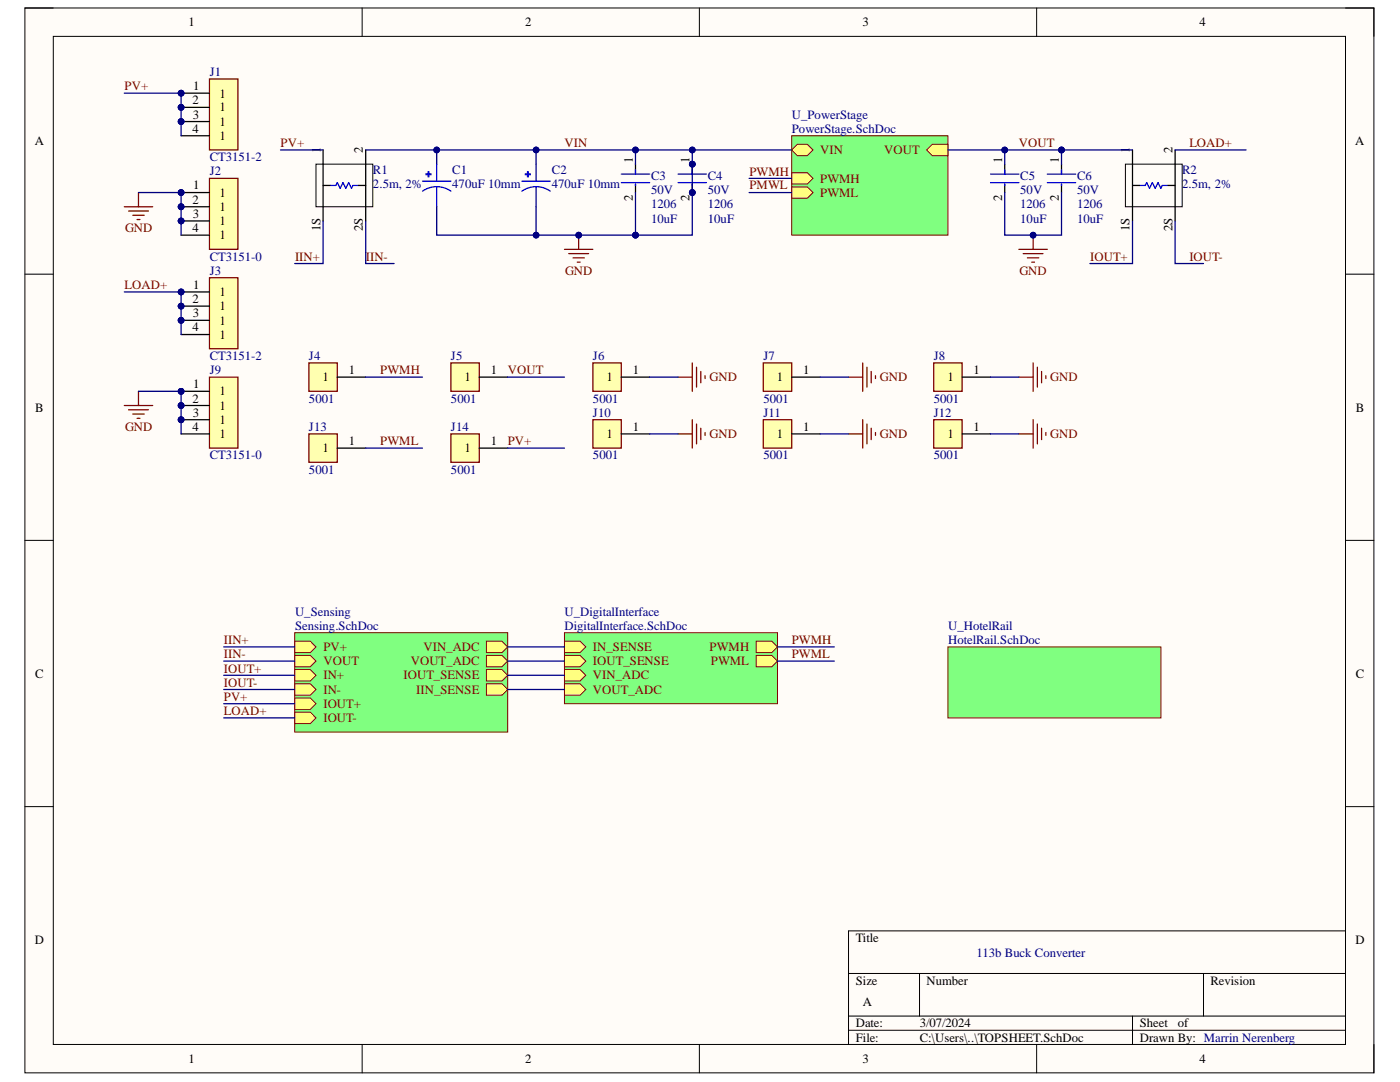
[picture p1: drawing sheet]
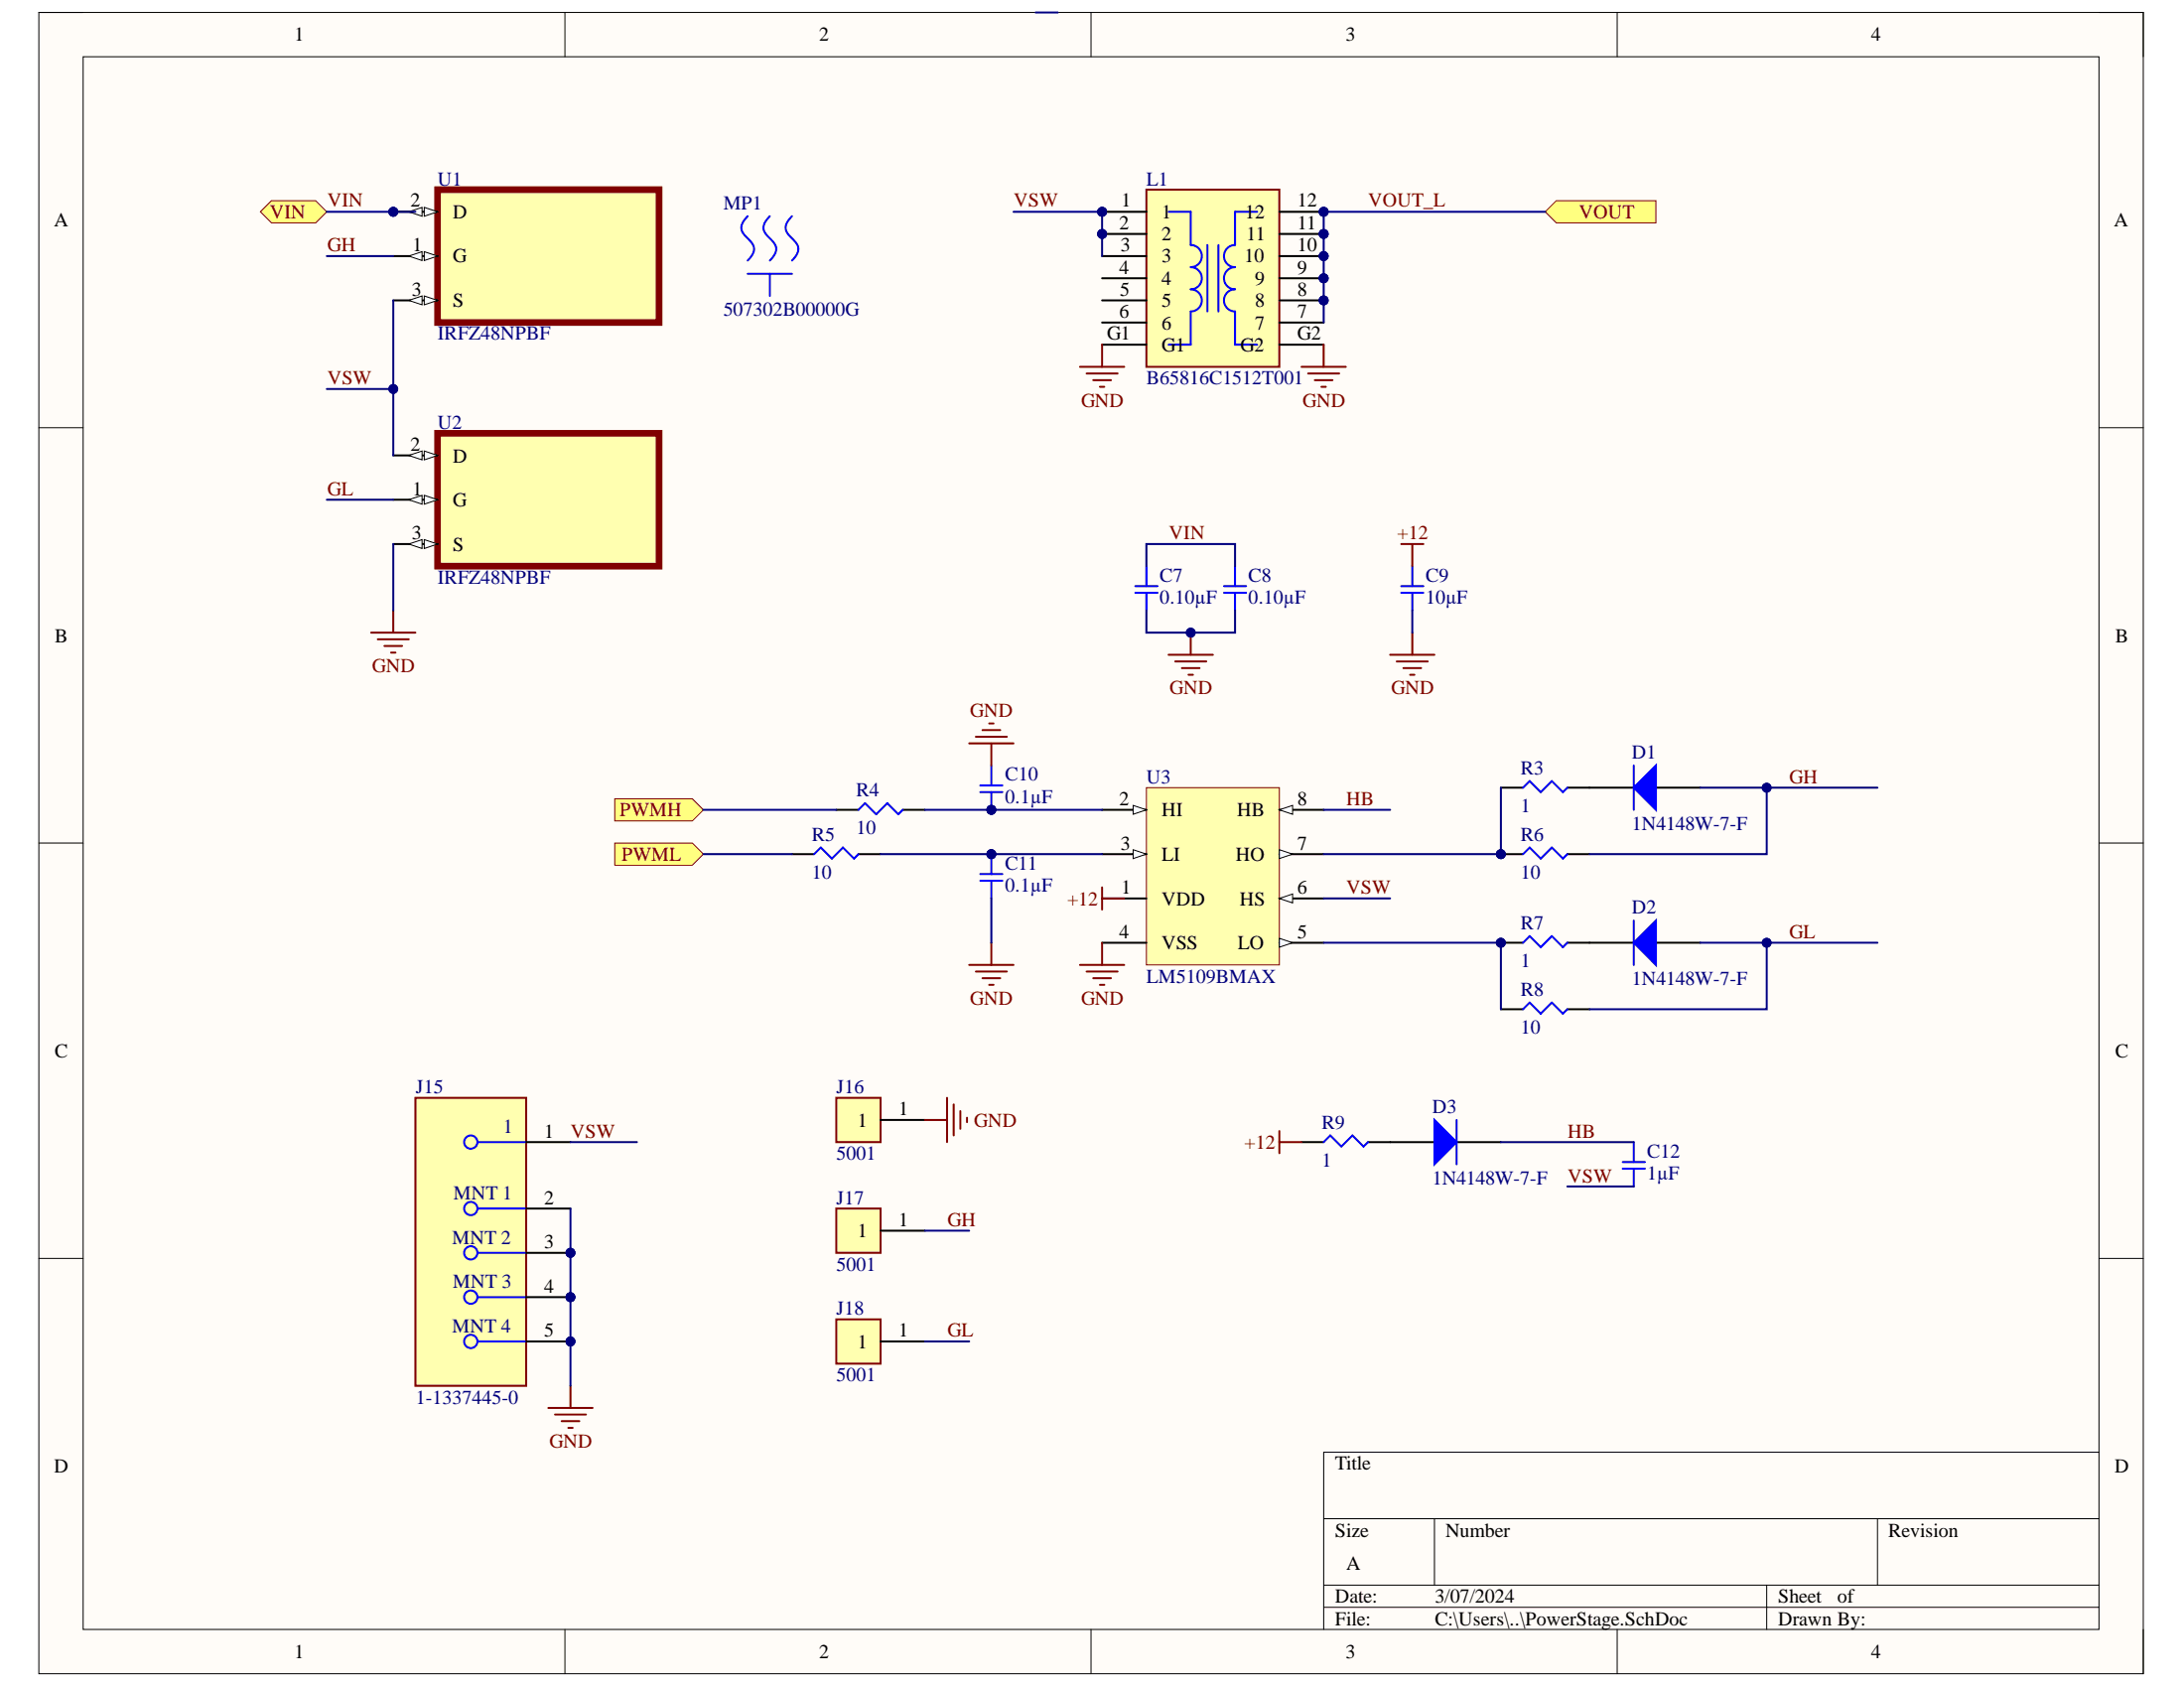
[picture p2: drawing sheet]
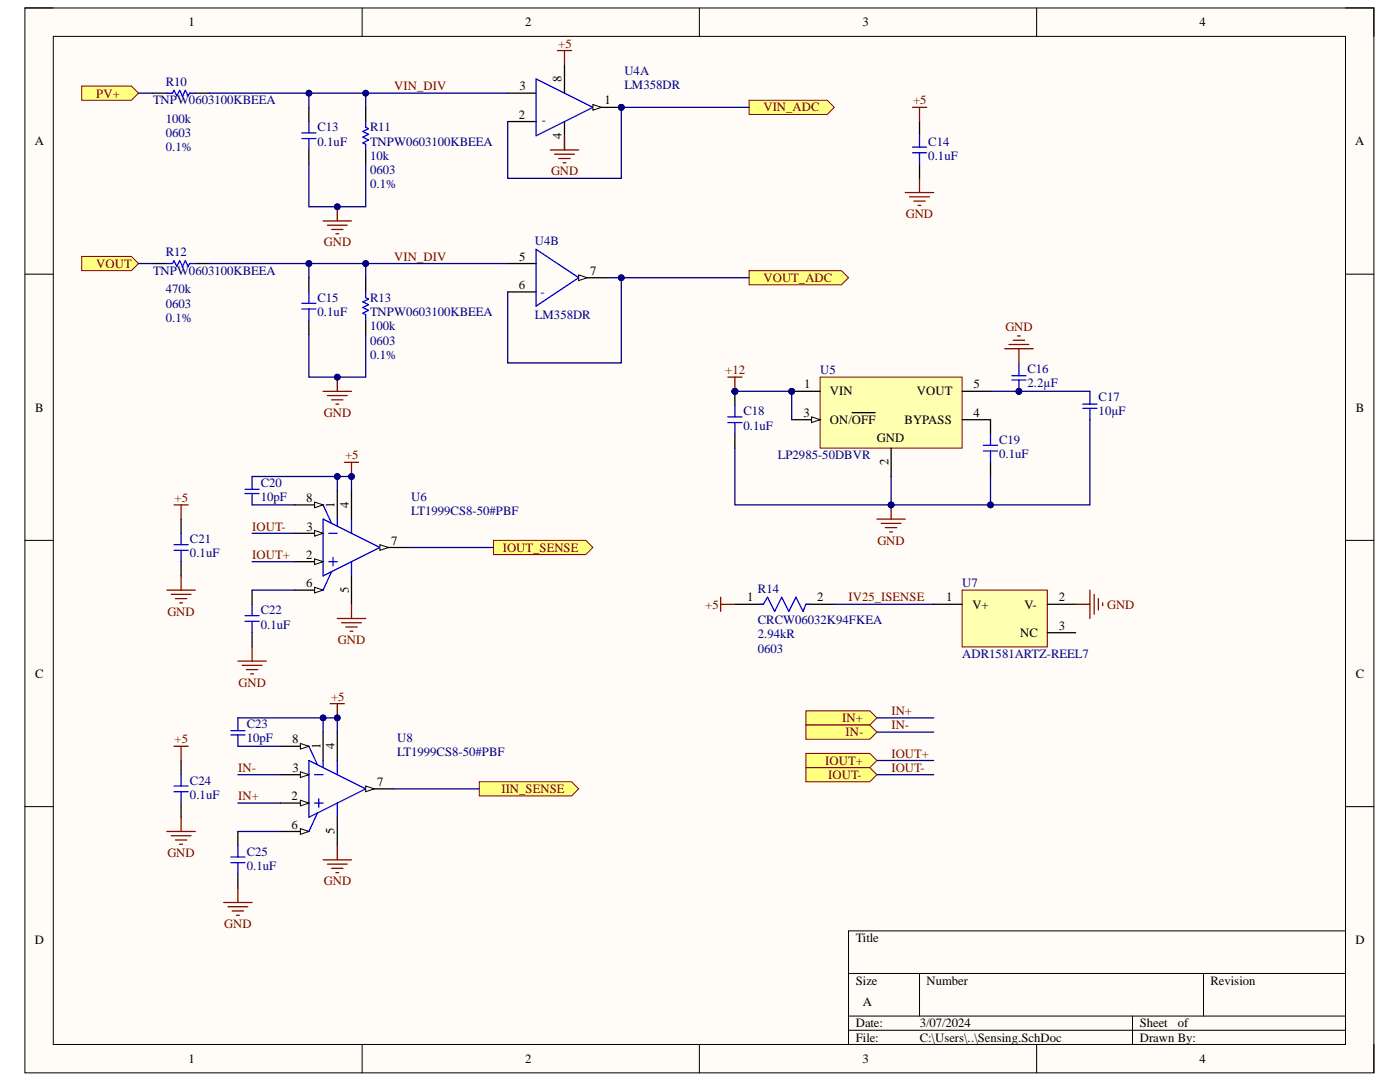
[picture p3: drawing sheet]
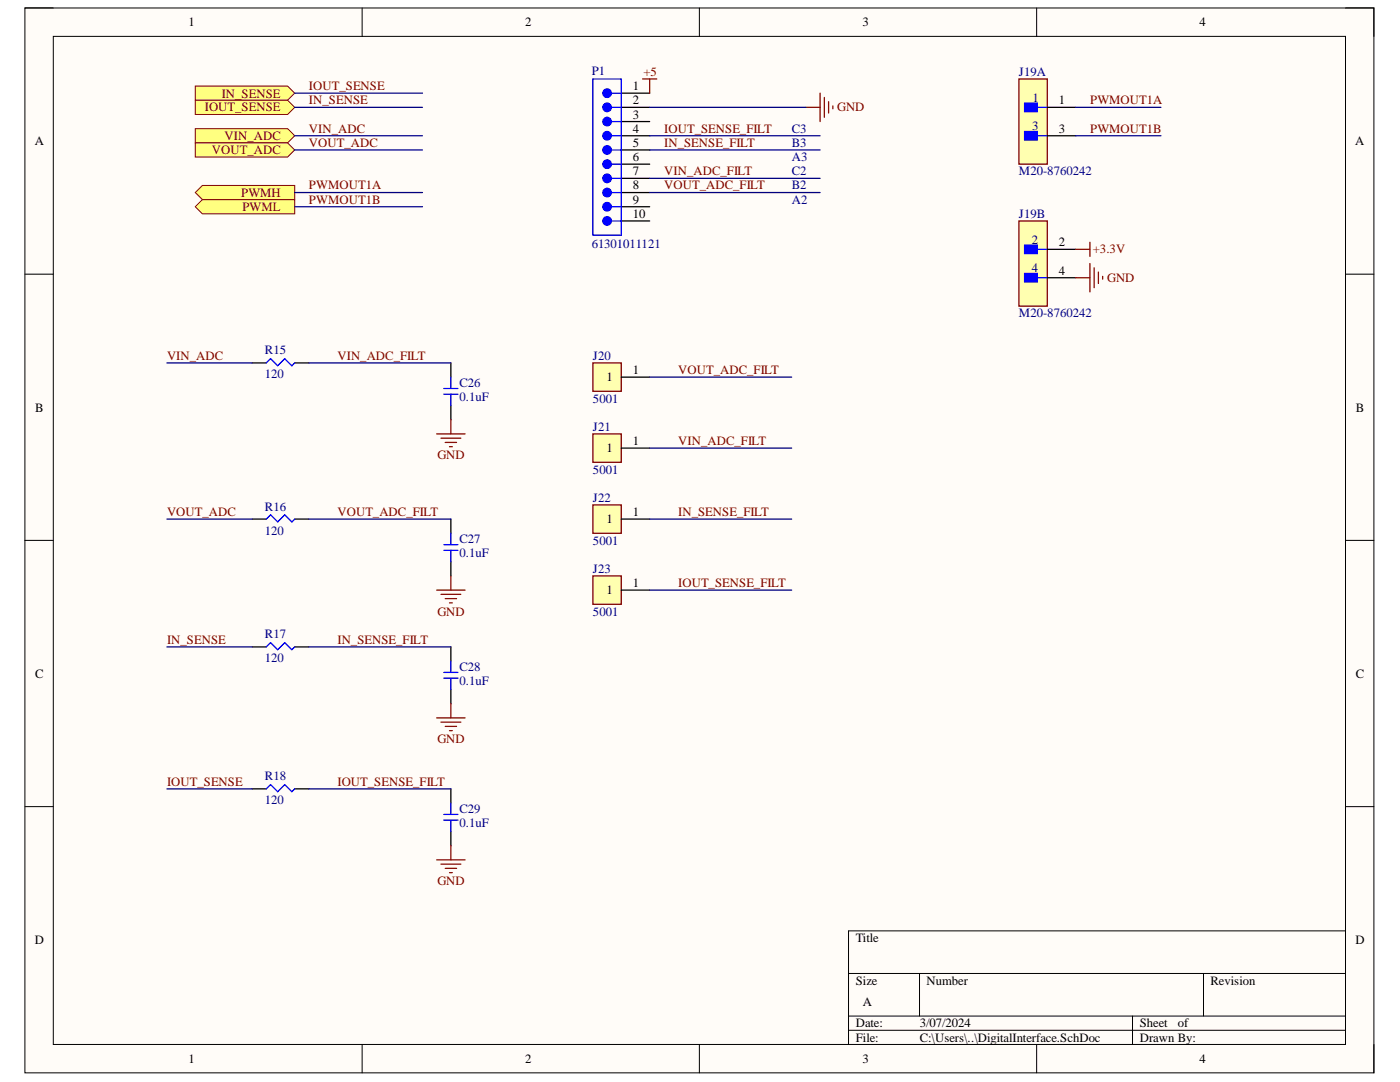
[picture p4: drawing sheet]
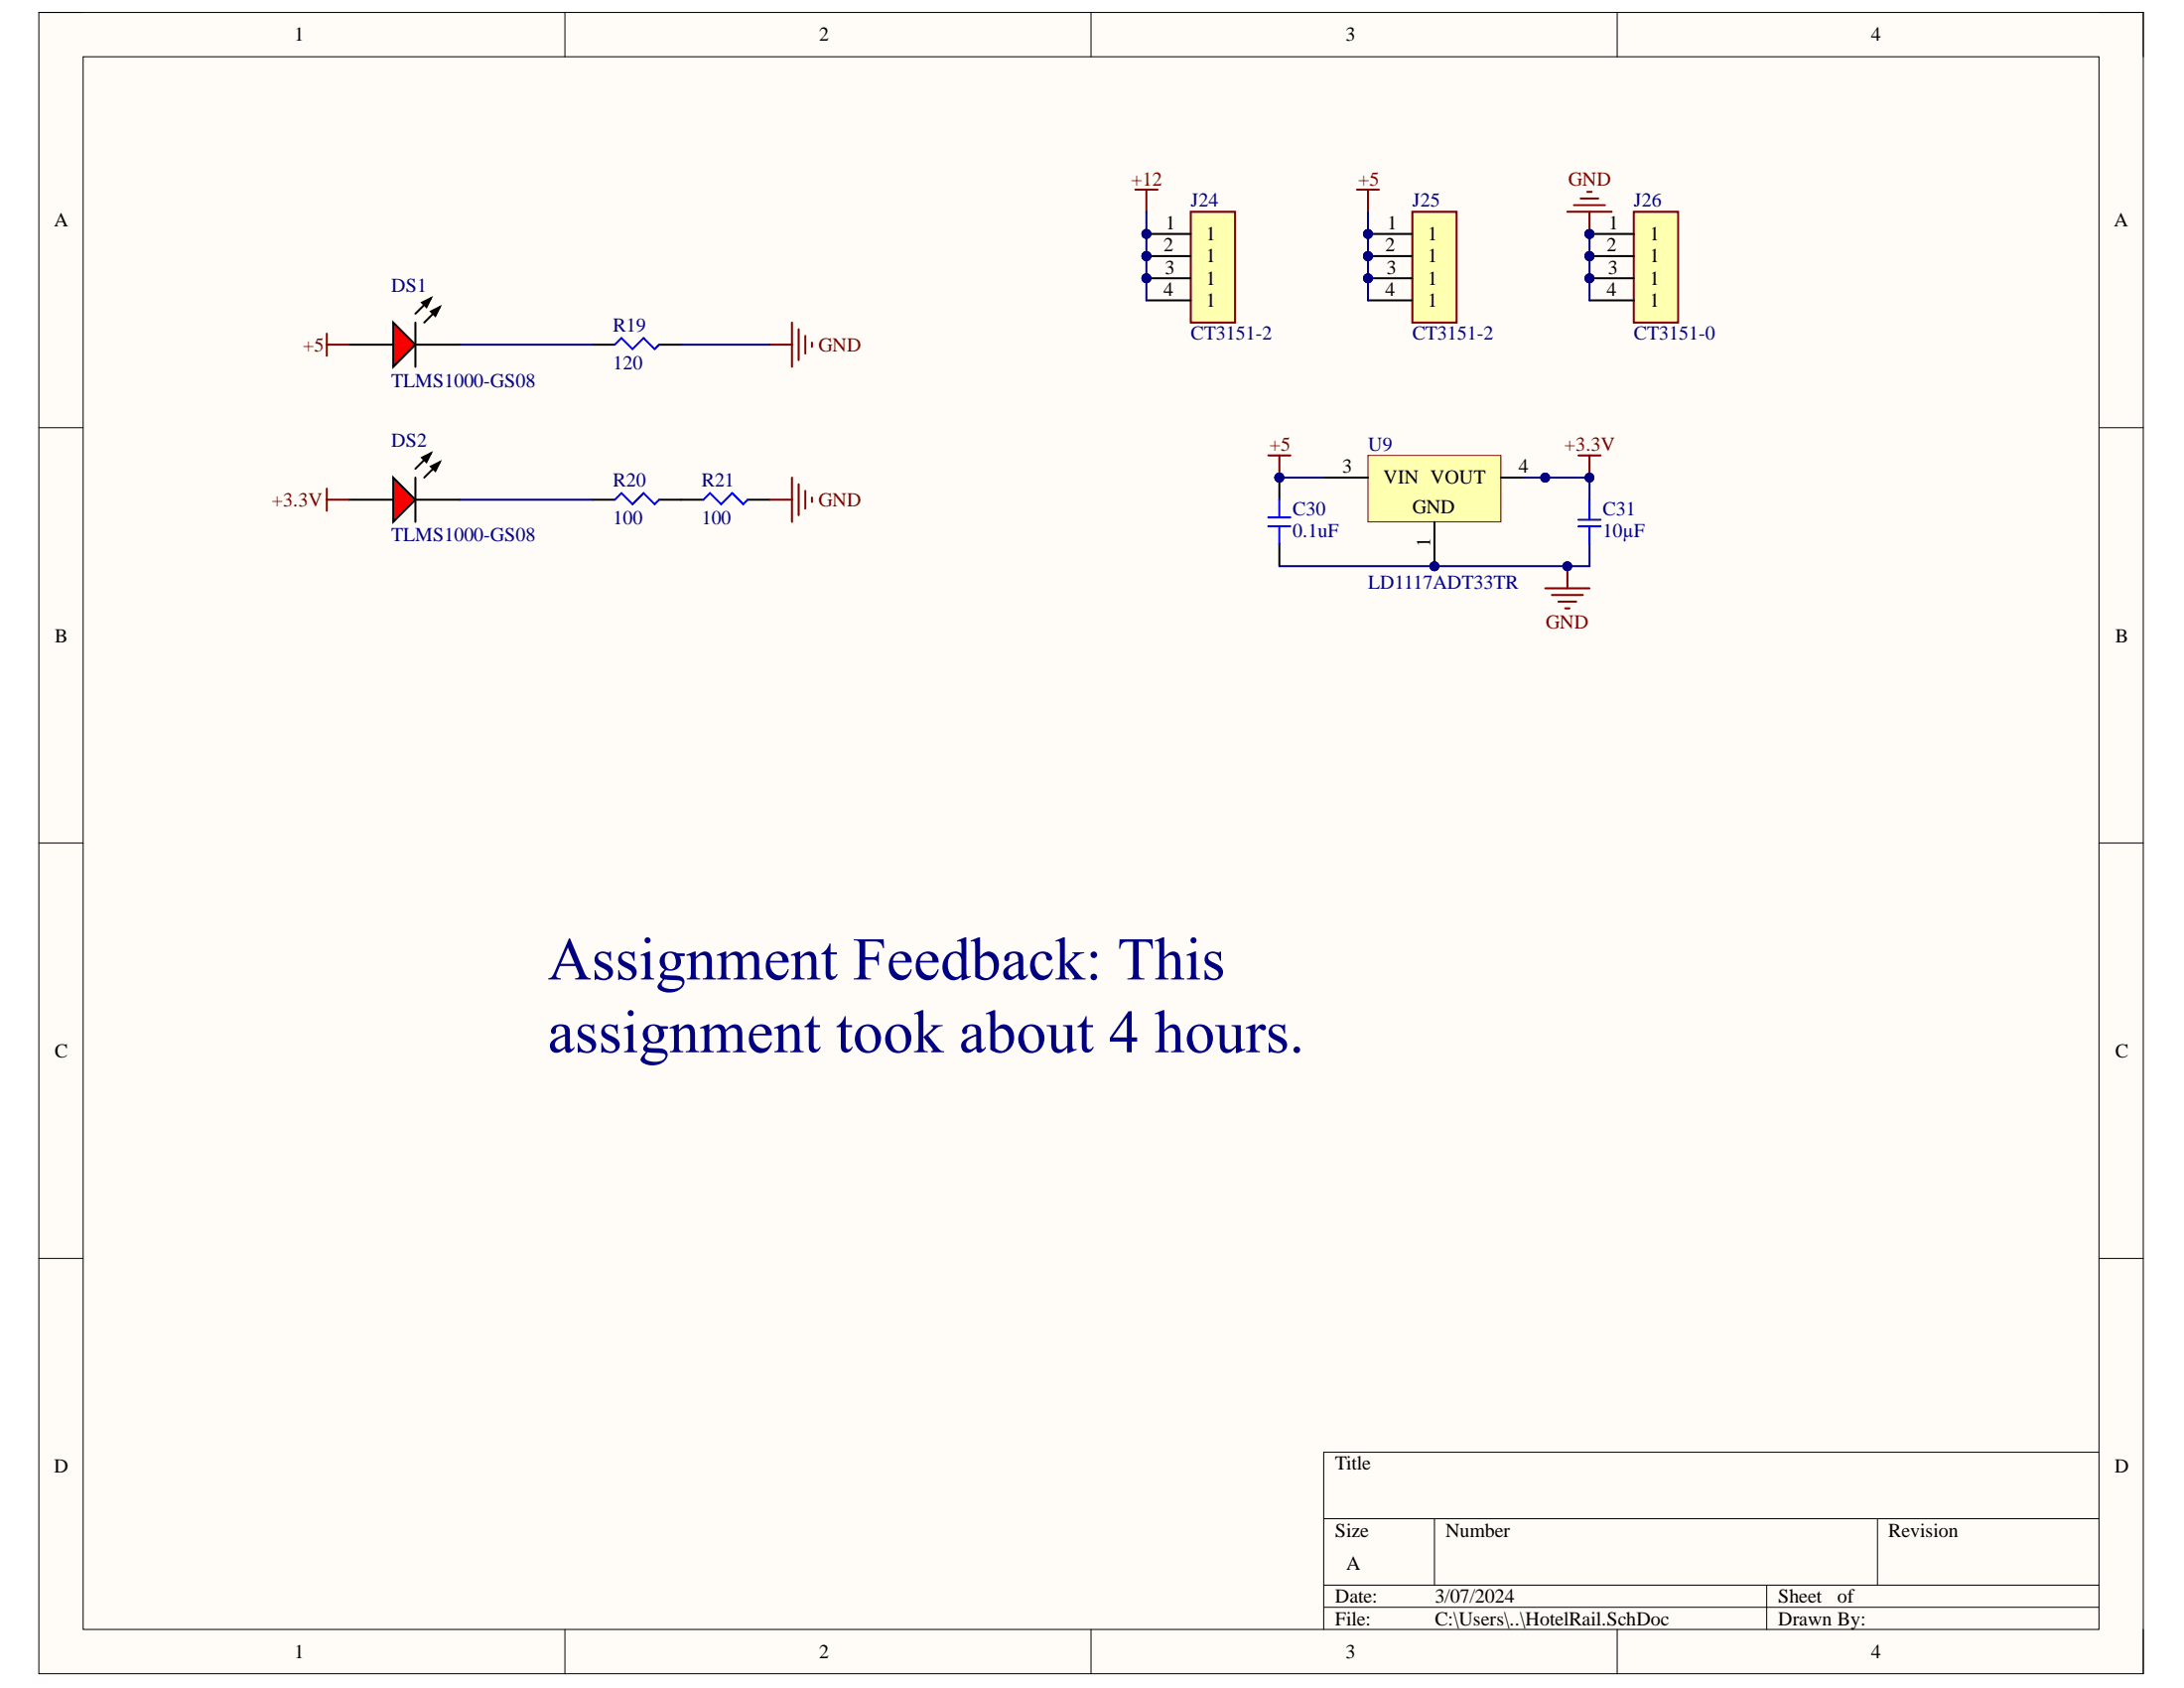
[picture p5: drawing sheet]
# Altium project 113b_Buck_MN.PrjPcb
5 sheets, 95 parts. Net scope: hierarchical (ports join the sheet entries above them; power ports are global).
Board file: MN_BUCK113b_PCB.PcbDoc
Sheets:
  TOPSHEET.SchDoc
    U_HotelRail = HotelRail.SchDoc
    U_DigitalInterface = DigitalInterface.SchDoc
    U_Sensing = Sensing.SchDoc
    U_PowerStage = PowerStage.SchDoc

## Sheet TOPSHEET.SchDoc
size A; SheetNumber: 1; SheetTotal: 5

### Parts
C1  470uF 10mm  [CAPPRD500W60D1000H2200]
C2  470uF 10mm  [CAPPRD500W60D1000H2200]
C3  Voltage Rating (DC): 50V  Case/Package: 1206  Capacitance: 10uF  [FP-1206-L_3_2_0_2-W_1_6_0-IPC_B]  (hidden comment: 12065C475KAT2A)
C4  Voltage Rating (DC): 50V  Case/Package: 1206  Capacitance: 10uF  [FP-1206-L_3_2_0_2-W_1_6_0-IPC_B]  (hidden comment: 12065C475KAT2A)
C5  Voltage Rating (DC): 50V  Case/Package: 1206  Capacitance: 10uF  [FP-1206-L_3_2_0_2-W_1_6_0-IPC_B]  (hidden comment: 12065C475KAT2A)
C6  Voltage Rating (DC): 50V  Case/Package: 1206  Capacitance: 10uF  [FP-1206-L_3_2_0_2-W_1_6_0-IPC_B]  (hidden comment: 12065C475KAT2A)
J1  CT3151-2  [CALTEST_CT3151-2]
J2  CT3151-0  [CT3151-0]
J3  CT3151-2  [CALTEST_CT3151-2]
J4  5001  [FP-5001-MFG]
J5  5001  [FP-5001-MFG]
J6  5001  [FP-5001-MFG]
J7  5001  [FP-5001-MFG]
J8  5001  [FP-5001-MFG]
J9  CT3151-0  [CT3151-0]
J10  5001  [FP-5001-MFG]
J11  5001  [FP-5001-MFG]
J12  5001  [FP-5001-MFG]
J13  5001  [FP-5001-MFG]
J14  5001  [FP-5001-MFG]
R1  2.5m, 2%  [OHMITE_FC4L32]
R2  2.5m, 2%  [OHMITE_FC4L32]

### Sub-sheets
U_DigitalInterface = DigitalInterface.SchDoc: IN_SENSE (in), IOUT_SENSE (in), VIN_ADC (in), VOUT_ADC (in), PWMH (out), PWML (out)
U_HotelRail = HotelRail.SchDoc: no entries
U_PowerStage = PowerStage.SchDoc: VIN (bidir), PWMH (in), PWML (in), VOUT (in)
U_Sensing = Sensing.SchDoc: VIN_ADC (out), PV+ (in), VOUT (in), VOUT_ADC (out), IOUT_SENSE (out), IIN_SENSE (out), IN+ (in), IN- (in), IOUT+ (in), IOUT- (in)

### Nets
VIN: C1.1 C1.2 C2.1 C2.2 C3.1 C3.2 C4.1 C4.2 C5.2 C6.2 J2.1 J2.2(1) J2.3(1) J2.4(1) J6.1 J7.1 J8.1 J9.1 J9.2(1) J9.3(1) J9.4(1) J10.1 J11.1 J12.1 R1.2 ; sheet U_PowerStage/VIN  [also labelled GND]
IIN+: R1.1S ; sheet U_Sensing/PV+
IIN-: R1.2S ; sheet U_Sensing/VOUT
IN_SENSE: sheet U_DigitalInterface/IOUT_SENSE, sheet U_Sensing/VOUT_ADC
IOUT+: R2.1S ; sheet U_Sensing/IN+  [project net IN+]
IOUT-: R2.2S ; sheet U_Sensing/IN-  [project net IN-]
IOUT_SENSE: sheet U_DigitalInterface/IN_SENSE, sheet U_Sensing/VIN_ADC
LOAD+: J3.1 J3.2(1) J3.3(1) J3.4(1) R2.2 ; sheet U_Sensing/IOUT-  [project net IOUT-]
PV+: J1.1 J1.2(1) J1.3(1) J1.4(1) J14.1 R1.1 ; sheet U_Sensing/IOUT+  [project net IOUT+]
PWMH: J4.1 ; sheet U_DigitalInterface/PWMH, sheet U_PowerStage/PWMH
PWML: J13.1 ; sheet U_DigitalInterface/PWML, sheet U_PowerStage/PWML
VIN_ADC: sheet U_DigitalInterface/VIN_ADC, sheet U_Sensing/IOUT_SENSE
VOUT: C5.1 C6.1 J5.1 R2.1 ; sheet U_PowerStage/VOUT
VOUT_ADC: sheet U_DigitalInterface/VOUT_ADC, sheet U_Sensing/IIN_SENSE

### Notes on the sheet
- 113b Buck Converter
- Marrin Nerenberg

## Sheet HotelRail.SchDoc
size A; SheetNumber: 5; SheetTotal: 5

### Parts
C30  0.1uF
C31  10µF  [SMD-0603-RES]
DS1  TLMS1000-GS08  [VISH-TLMS1000_V]
DS2  TLMS1000-GS08  [VISH-TLMS1000_V]
J24  CT3151-2  [CALTEST_CT3151-2]
J25  CT3151-2  [CALTEST_CT3151-2]
J26  CT3151-0  [CT3151-0]
R19  120  [SMD-0603-RES]
R20  100  [SMD-0603-RES]
R21  100  [SMD-0603-RES]
U9  LD1117ADT33TR  [TO-252_L]

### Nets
+3.3V: C31.1 DS2.1(A) U9.4(VOUT)
+5: C30.2 DS1.1(A) J25.1 J25.2(1) J25.3(1) J25.4(1) U9.3(VIN)
+12: J24.1 J24.2(1) J24.3(1) J24.4(1)
GND: C30.1 C31.2 J26.1 J26.2(1) J26.3(1) J26.4(1) R19.2 R21.2 U9.1(GND)  [project net VIN]
NetDS1_2: DS1.2(K) R19.1
NetDS2_2: DS2.2(K) R20.1
NetR20_2: R20.2 R21.1

## Sheet DigitalInterface.SchDoc
size A; SheetNumber: 4; SheetTotal: 5

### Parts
C26  0.1uF
C27  0.1uF
C28  0.1uF
C29  0.1uF
J19  M20-8760242  [FP-M20-8760242-MFG]  (parts A,B of 2)
J20  5001  [FP-5001-MFG]
J21  5001  [FP-5001-MFG]
J22  5001  [FP-5001-MFG]
J23  5001  [FP-5001-MFG]
P1  61301011121  [61301011121]
R15  120  [SMD-0603-RES]
R16  120  [SMD-0603-RES]
R17  120  [SMD-0603-RES]
R18  120  [SMD-0603-RES]

### Ports
IN_SENSE (in), IOUT_SENSE (in), PWMH (out), PWML (out), VIN_ADC (in), VOUT_ADC (in)

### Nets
+3.3V: J19.2
+5: P1.1
GND: C26.1 C27.1 C28.1 C29.1 J19.4 P1.2  [project net VIN]
IN_SENSE: R17.1 ; port IOUT_SENSE
IN_SENSE_FILT: C28.2 J22.1 P1.5 R17.2
IOUT_SENSE: R18.1 ; port IN_SENSE
IOUT_SENSE_FILT: C29.2 J23.1 P1.4 R18.2
PWMOUT1A: J19.1 ; port PWMH  [project net PWMH]
PWMOUT1B: J19.3 ; port PWML  [project net PWML]
VIN_ADC: R15.1 ; port VIN_ADC
VIN_ADC_FILT: C26.2 J21.1 P1.7 R15.2
VOUT_ADC: R16.1 ; port VOUT_ADC
VOUT_ADC_FILT: C27.2 J20.1 P1.8 R16.2

Not connected (* = marked no-connect by the designer): P1 3 6 9 10

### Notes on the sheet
- C3
- B3
- A3
- C2
- B2
- A2

## Sheet Sensing.SchDoc
size A; SheetNumber: 3; SheetTotal: 5

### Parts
C13  0.1uF
C14  0.1uF
C15  0.1uF
C16  2.2µF  [SMD-0603-RES]
C17  10µF  [SMD-0603-RES]
C18  0.1uF
C19  0.1uF
C20  10pF  [SMD-0603-RES]
C21  0.1uF
C22  0.1uF
C23  10pF  [SMD-0603-RES]
C24  0.1uF
C25  0.1uF
R10  TNPW0603100KBEEA  Reistance: 100k  Size: 0603  Tolerance: 0.1%  [RESC1609X55X30ML10T20]
R11  TNPW0603100KBEEA  Reistance: 10k  Size: 0603  Tolerance: 0.1%  [RESC1609X55X30ML10T20]
R12  TNPW0603100KBEEA  Reistance: 470k  Size: 0603  Tolerance: 0.1%  [RESC1609X55X30ML10T20]
R13  TNPW0603100KBEEA  Reistance: 100k  Size: 0603  Tolerance: 0.1%  [RESC1609X55X30ML10T20]
R14  CRCW06032K94FKEA  Resistance: 2.94kR  Case/Package: 0603  [FP-CRCW0603-e3-IPC_B]
U4  LM358DR  [FP-D0008A-MFG]  (parts A,B of 2)
U5  LP2985-50DBVR  [DBV0005A_M]
U6  LT1999CS8-50#PBF  [LT-S8-8_L]
U7  ADR1581ARTZ-REEL7  [ADI-RT-3_N]
U8  LT1999CS8-50#PBF  [LT-S8-8_L]

### Ports
IIN_SENSE (out), IN+ (in), IN- (in), IOUT+ (in), IOUT- (in), IOUT_SENSE (out), PV+ (in), VIN_ADC (out), VOUT (in), VOUT_ADC (out)

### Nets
+5: C14.2 C20.1 C21.2 C23.1 C24.2 R14.1 U4.8(V+) U6.1(V+) U6.4(V+) U8.1(V+) U8.4(V+)
+12: C18.1 U5.1(VIN) U5.3(ON/~{OFF})
GND: C13.1 C14.1 C15.1 C16.1 C17.2 C18.2 C19.1 C21.1 C22.1 C24.1 C25.1 R11.1 R13.1 U5.2(GND) U6.5(GND) U7.2(V-) U8.5(GND)  [project net VIN]
IIN+: R10.1 ; port PV+
IIN-: R12.1 ; port VOUT
IN+: U8.2(+IN) ; port IN+
IN-: U8.3(-IN) ; port IN-
IN_SENSE: U4.6(IN2-) U4.7(2OUT) ; port VOUT_ADC
IOUT+: U6.2(+IN) ; port IOUT+
IOUT-: U6.3(-IN) ; port IOUT-
IOUT_SENSE: U4.1(1OUT) U4.2(IN1-) ; port VIN_ADC
IV25_ISENSE: R14.2 U7.1(V+)
VIN_ADC: U6.7(OUT) ; port IOUT_SENSE
VIN_DIV: C13.2 C15.2 R10.2 R11.2 R12.2 R13.2 U4.3(IN1+) U4.5(IN2+)
VOUT_ADC: U8.7(OUT) ; port IIN_SENSE
NetC16_2: C16.2 C17.1 U5.5(VOUT)
NetC19_2: C19.2 U5.4(BYPASS)
NetC20_2: C20.2 U6.8(~{SHDN})
NetC22_2: C22.2 U6.6(REF)
NetC23_2: C23.2 U8.8(~{SHDN})
NetC25_2: C25.2 U8.6(REF)

Not connected (* = marked no-connect by the designer): U4 4(V-); U7 3(NC)

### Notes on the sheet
- Labels drawn without touching a wire or pin: GND

## Sheet PowerStage.SchDoc
size A; SheetNumber: 2; SheetTotal: 5

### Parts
C7  0.10µF  [SMD-0603-RES]
C8  0.10µF  [SMD-0603-RES]
C9  10µF  [SMD-0603-RES]
C10  0.1µF  [SMD-0603-RES]
C11  0.1µF  [SMD-0603-RES]
C12  1µF  [SMD-0603-RES]
D1  1N4148W-7-F  [DIOD-SOD123-2_V]
D2  1N4148W-7-F  [DIOD-SOD123-2_V]
D3  1N4148W-7-F  [DIOD-SOD123-2_V]
J15  1-1337445-0  [FP-1-1337445-0-MFG]
J16  5001  [FP-5001-MFG]
J17  5001  [FP-5001-MFG]
J18  5001  [FP-5001-MFG]
L1  B65816C1512T001  [B65816C1512T001]
MP1  507302B00000G  [FP-507302B00000G-MFG]
R3  1  [SMD-0603-RES]
R4  10  [SMD-0603-RES]
R5  10  [SMD-0603-RES]
R6  10  [SMD-0603-RES]
R7  1  [SMD-0603-RES]
R8  10  [SMD-0603-RES]
R9  1  [SMD-0603-RES]
U1  IRFZ48NPBF  [TO254P1041X444X1930-3]
U2  IRFZ48NPBF  [TO254P1041X444X1930-3]
U3  LM5109BMAX  [M08A_L]

### Ports
PWMH (in), PWML (in), VIN (bidir), VOUT (in)

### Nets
+12: C9.1 R9.1
VIN: C7.1 C7.2 C8.1 C8.2 C9.2 C10.1 C11.2 J15.2(MNT_1) J15.3(MNT_2) J15.4(MNT_3) J15.5(MNT_4) J16.1 L1.G1 L1.G2 U1.2(D) U2.3(S) U3.4(VSS) ; port VIN  [also labelled GND]
GH: D1.1(A) J17.1 R6.2 U1.1(G)
GL: D2.1(A) J18.1 R8.2 U2.1(G)
HB: C12.1 D3.2(K) U3.8(HB)
PWMH: R4.1 ; port PWMH
PWML: R5.1 ; port PWML
VOUT_L: L1.7 L1.8 L1.9 L1.10 L1.11 L1.12 ; port VOUT  [project net VOUT]
VSW: C12.2 J15.1 L1.1 L1.2 L1.3 U1.3(S) U2.2(D) U3.6(HS)
NetC10_2: C10.2 R4.2 U3.2(HI)
NetC11_1: C11.1 R5.2 U3.3(LI)
NetD1_2: D1.2(K) R3.2
NetD2_2: D2.2(K) R7.2
NetD3_1: D3.1(A) R9.2
NetR3_1: R3.1 R6.1 U3.7(HO)
NetR7_1: R7.1 R8.1 U3.5(LO)

Not connected (* = marked no-connect by the designer): L1 4 5 6; U3 1(VDD)

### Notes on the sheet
- Labels drawn without touching a wire or pin: +12

## Nets that join several sheets
+3.3V: HotelRail (C31.1 DS2.1 U9.4), DigitalInterface (J19.2)
+5: HotelRail (7 pins), DigitalInterface (P1.1), Sensing (11 pins)
+12: HotelRail (J24.1 J24.2 J24.3 J24.4), Sensing (C18.1 U5.1 U5.3), PowerStage (C9.1 R9.1)
VIN: TOPSHEET (25 pins), HotelRail (9 pins), DigitalInterface (6 pins), Sensing (17 pins), PowerStage (17 pins)
IIN+: TOPSHEET (R1.1S), Sensing (R10.1)
IIN-: TOPSHEET (R1.2S), Sensing (R12.1)
IN+: TOPSHEET (R2.1S), Sensing (U8.2)
IN-: TOPSHEET (R2.2S), Sensing (U8.3)
IN_SENSE: DigitalInterface (R17.1), Sensing (U4.6 U4.7)
IOUT+: TOPSHEET (6 pins), Sensing (U6.2)
IOUT-: TOPSHEET (5 pins), Sensing (U6.3)
IOUT_SENSE: DigitalInterface (R18.1), Sensing (U4.1 U4.2)
PWMH: TOPSHEET (J4.1), DigitalInterface (J19.1), PowerStage (R4.1)
PWML: TOPSHEET (J13.1), DigitalInterface (J19.3), PowerStage (R5.1)
VIN_ADC: DigitalInterface (R15.1), Sensing (U6.7)
VOUT: TOPSHEET (C5.1 C6.1 J5.1 R2.1), PowerStage (6 pins)
VOUT_ADC: DigitalInterface (R16.1), Sensing (U8.7)
